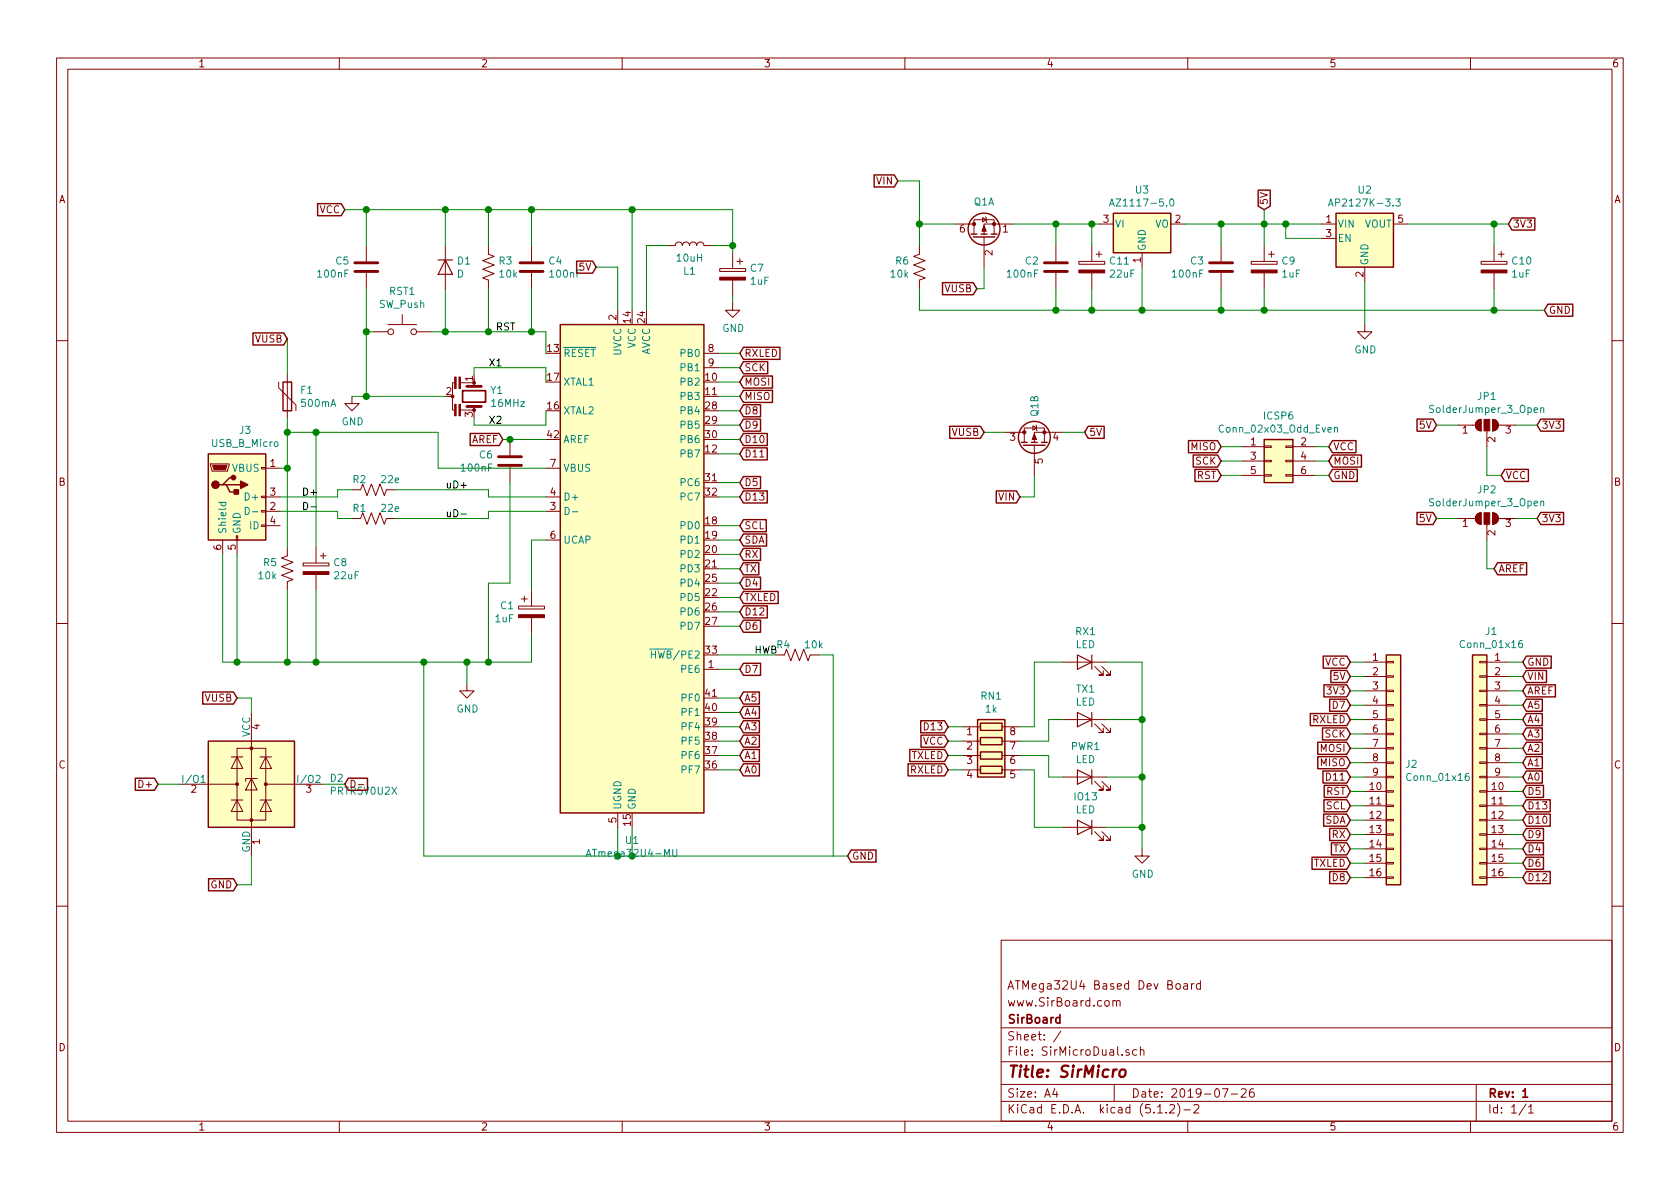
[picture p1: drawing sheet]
EESchema Schematic File Version 4
LIBS:SirMicroDual-cache
EELAYER 29 0
EELAYER END
$Descr A4 11693 8268
encoding utf-8
Sheet 1 1
Title "SirMicro"
Date "2019-07-26"
Rev "1"
Comp "SirBoard"
Comment1 "www.SirBoard.com"
Comment2 "ATMega32U4 Based Dev Board"
Comment3 ""
Comment4 ""
$EndDescr
$Comp
L Connector:USB_B_Micro J3
U 1 1
P 1650 3450
F 0 "J3" H 1707 3917 50  0000 C CNN
F 1 "USB_B_Micro" H 1707 3826 50  0000 C CNN
F 2 "Connector_USB:USB_Micro-B_Molex_47346-0001" H 1800 3400 50  0001 C CNN
F 3 "~" H 1800 3400 50  0001 C CNN
F 4 "C132560" H 1650 3450 50  0001 C CNN "Part"
	1    1650 3450
	1    0    0    -1  
$EndComp
$Comp
L Device:CP C1
U 1 1
P 3700 4250
F 0 "C1" H 3582 4296 50  0000 R CNN
F 1 "1uF" H 3582 4205 50  0000 R CNN
F 2 "Capacitor_SMD:C_0805_2012Metric_Pad1.15x1.40mm_HandSolder" H 3738 4100 50  0001 C CNN
F 3 "~" H 3700 4250 50  0001 C CNN
F 4 "C396719" H 3700 4250 50  0001 C CNN "Part"
	1    3700 4250
	1    0    0    -1  
$EndComp
$Comp
L Device:R_US R3
U 1 1
P 3400 1850
F 0 "R3" H 3468 1896 50  0000 L CNN
F 1 "10k" H 3468 1805 50  0000 L CNN
F 2 "Resistor_SMD:R_0603_1608Metric" V 3440 1840 50  0001 C CNN
F 3 "~" H 3400 1850 50  0001 C CNN
F 4 "C99198" H 3400 1850 50  0001 C CNN "Part"
	1    3400 1850
	1    0    0    -1  
$EndComp
$Comp
L Device:LED RX1
U 1 1
P 7550 4600
F 0 "RX1" H 7543 4816 50  0000 C CNN
F 1 "LED" H 7543 4725 50  0000 C CNN
F 2 "LED_SMD:LED_0805_2012Metric_Castellated" H 7550 4600 50  0001 C CNN
F 3 "~" H 7550 4600 50  0001 C CNN
F 4 "C205442" H 7550 4600 50  0001 C CNN "Part"
	1    7550 4600
	-1   0    0    -1  
$EndComp
$Comp
L Connector_Generic:Conn_01x16 J2
U 1 1
P 9700 5300
F 0 "J2" H 9780 5292 50  0000 L CNN
F 1 "Conn_01x16" H 9780 5201 50  0000 L CNN
F 2 "Connector_PinHeader_2.54mm:PinHeader_1x16_P2.54mm_Vertical" H 9780 5155 50  0001 L CNN
F 3 "~" H 9700 5300 50  0001 C CNN
	1    9700 5300
	1    0    0    -1  
$EndComp
$Comp
L Switch:SW_Push RST1
U 1 1
P 2800 2300
F 0 "RST1" H 2800 2585 50  0000 C CNN
F 1 "SW_Push" H 2800 2494 50  0000 C CNN
F 2 "Button_Switch_SMD:SW_SPST_B3U-1000P-B" H 2800 2500 50  0001 C CNN
F 3 "~" H 2800 2500 50  0001 C CNN
F 4 "C231330" H 2800 2300 50  0001 C CNN "Part"
	1    2800 2300
	1    0    0    -1  
$EndComp
$Comp
L Device:L L1
U 1 1
P 4800 1700
F 0 "L1" V 4619 1700 50  0000 C CNN
F 1 "10uH" V 4710 1700 50  0000 C CNN
F 2 "Inductor_SMD:L_0805_2012Metric_Pad1.15x1.40mm_HandSolder" H 4800 1700 50  0001 C CNN
F 3 "~" H 4800 1700 50  0001 C CNN
F 4 "C99366" V 4800 1700 50  0001 C CNN "Part"
	1    4800 1700
	0    1    -1   0   
$EndComp
$Comp
L Device:R_US R2
U 1 1
P 2600 3400
F 0 "R2" V 2668 3446 50  0000 L CNN
F 1 "22e" V 2668 3355 50  0000 R CNN
F 2 "Resistor_SMD:R_0603_1608Metric" V 2640 3390 50  0001 C CNN
F 3 "~" H 2600 3400 50  0001 C CNN
F 4 "C269708" V 2600 3400 50  0001 C CNN "Part"
	1    2600 3400
	0    -1   -1   0   
$EndComp
$Comp
L Device:R_US R1
U 1 1
P 2600 3600
F 0 "R1" V 2668 3646 50  0000 L CNN
F 1 "22e" V 2668 3555 50  0000 R CNN
F 2 "Resistor_SMD:R_0603_1608Metric" V 2640 3590 50  0001 C CNN
F 3 "~" H 2600 3600 50  0001 C CNN
F 4 "C269708" V 2600 3600 50  0001 C CNN "Part"
	1    2600 3600
	0    -1   -1   0   
$EndComp
Wire Wire Line
	3800 3550 3400 3550
Wire Wire Line
	3400 3550 3400 3600
Wire Wire Line
	3800 3450 3400 3450
Wire Wire Line
	3400 3450 3400 3400
Wire Wire Line
	2950 4600 3250 4600
Connection ~ 3250 4600
$Comp
L power:GND #PWR0102
U 1 1
P 3250 4750
F 0 "#PWR0102" H 3250 4500 50  0001 C CNN
F 1 "GND" H 3255 4577 50  0000 C CNN
F 2 "" H 3250 4750 50  0001 C CNN
F 3 "" H 3250 4750 50  0001 C CNN
	1    3250 4750
	1    0    0    -1  
$EndComp
Wire Wire Line
	3250 4750 3250 4600
Wire Wire Line
	2350 3450 2350 3400
Wire Wire Line
	2350 3400 2450 3400
Wire Wire Line
	1950 3450 2350 3450
Wire Wire Line
	1950 3550 2350 3550
Wire Wire Line
	2350 3550 2350 3600
Wire Wire Line
	2350 3600 2450 3600
Wire Wire Line
	1550 3850 1550 4600
Wire Wire Line
	1550 4600 1650 4600
Connection ~ 2950 4600
Wire Wire Line
	1650 3850 1650 4600
Connection ~ 1650 4600
Wire Wire Line
	3400 1700 3400 1450
Wire Wire Line
	3800 2650 3800 2550
Wire Wire Line
	3800 2950 3800 2850
Wire Wire Line
	3400 2000 3400 2300
$Comp
L power:GND #PWR0104
U 1 1
P 2450 2750
F 0 "#PWR0104" H 2450 2500 50  0001 C CNN
F 1 "GND" H 2455 2577 50  0000 C CNN
F 2 "" H 2450 2750 50  0001 C CNN
F 3 "" H 2450 2750 50  0001 C CNN
	1    2450 2750
	1    0    0    -1  
$EndComp
Wire Wire Line
	2450 2750 2550 2750
Connection ~ 2550 2750
Wire Wire Line
	1650 4600 2000 4600
$Comp
L Device:C C4
U 1 1
P 3700 1850
F 0 "C4" H 3815 1896 50  0000 L CNN
F 1 "100nF" H 3815 1805 50  0000 L CNN
F 2 "Capacitor_SMD:C_0603_1608Metric" H 3738 1700 50  0001 C CNN
F 3 "~" H 3700 1850 50  0001 C CNN
F 4 "C42998" H 3700 1850 50  0001 C CNN "Part"
	1    3700 1850
	1    0    0    -1  
$EndComp
$Comp
L Device:C C5
U 1 1
P 2550 1850
F 0 "C5" H 2665 1896 50  0000 L CNN
F 1 "100nF" H 2665 1805 50  0000 L CNN
F 2 "Capacitor_SMD:C_0603_1608Metric" H 2588 1700 50  0001 C CNN
F 3 "~" H 2550 1850 50  0001 C CNN
F 4 "C42998" H 2550 1850 50  0001 C CNN "Part"
	1    2550 1850
	-1   0    0    -1  
$EndComp
Wire Wire Line
	3700 1450 3700 1700
Wire Wire Line
	2550 1700 2550 1450
Wire Wire Line
	2550 2000 2550 2300
Connection ~ 2550 2300
Wire Wire Line
	3700 2000 3700 2300
Wire Wire Line
	3100 2000 3100 2300
$Comp
L Device:D D1
U 1 1
P 3100 1850
F 0 "D1" V 3054 1771 50  0000 R CNN
F 1 "D" V 3145 1771 50  0000 R CNN
F 2 "Diode_SMD:D_SOD-123F" H 3100 1850 50  0001 C CNN
F 3 "~" H 3100 1850 50  0001 C CNN
F 4 "C123900" V 3100 1850 50  0001 C CNN "Part"
	1    3100 1850
	0    -1   1    0   
$EndComp
Wire Wire Line
	3100 1700 3100 1450
Wire Wire Line
	3800 2450 3800 2300
Wire Wire Line
	3700 3750 3800 3750
Wire Wire Line
	3700 4100 3700 3750
Wire Wire Line
	3700 4400 3700 4600
Wire Wire Line
	3250 4600 3400 4600
Wire Wire Line
	4400 5750 4400 5950
Wire Wire Line
	4400 5950 4300 5950
Wire Wire Line
	4300 5950 4300 5750
Wire Wire Line
	4300 5950 2950 5950
Wire Wire Line
	2950 5950 2950 4600
Connection ~ 4300 5950
$Comp
L Device:C C6
U 1 1
P 3550 3200
F 0 "C6" H 3665 3246 50  0000 L CNN
F 1 "100nF" H 3665 3155 50  0000 L CNN
F 2 "Capacitor_SMD:C_0603_1608Metric" H 3588 3050 50  0001 C CNN
F 3 "~" H 3550 3200 50  0001 C CNN
F 4 "C42998" H 3550 3200 50  0001 C CNN "Part"
	1    3550 3200
	-1   0    0    -1  
$EndComp
Wire Wire Line
	3550 3350 3550 4050
Wire Wire Line
	3550 4050 3400 4050
Wire Wire Line
	3400 4050 3400 4600
Connection ~ 3400 4600
Wire Wire Line
	3400 4600 3700 4600
Wire Wire Line
	4400 2150 4400 1450
Wire Wire Line
	5100 1450 5100 1700
Wire Wire Line
	5100 1700 4950 1700
Connection ~ 4400 1450
Wire Wire Line
	4650 1700 4500 1700
$Comp
L Device:CP C7
U 1 1
P 5100 1900
F 0 "C7" H 4982 1946 50  0000 R CNN
F 1 "1uF" H 4982 1855 50  0000 R CNN
F 2 "Capacitor_SMD:C_0805_2012Metric_Pad1.15x1.40mm_HandSolder" H 5138 1750 50  0001 C CNN
F 3 "~" H 5100 1900 50  0001 C CNN
F 4 "C396719" H 5100 1900 50  0001 C CNN "Part"
	1    5100 1900
	-1   0    0    -1  
$EndComp
Wire Wire Line
	5100 1750 5100 1700
Connection ~ 5100 1700
Wire Wire Line
	9250 3200 9150 3200
$Comp
L power:GND #PWR0101
U 1 1
P 5100 2100
F 0 "#PWR0101" H 5100 1850 50  0001 C CNN
F 1 "GND" H 5105 1927 50  0000 C CNN
F 2 "" H 5100 2100 50  0001 C CNN
F 3 "" H 5100 2100 50  0001 C CNN
	1    5100 2100
	1    0    0    -1  
$EndComp
Wire Wire Line
	4400 1450 5100 1450
$Comp
L Device:LED TX1
U 1 1
P 7550 5000
F 0 "TX1" H 7543 5216 50  0000 C CNN
F 1 "LED" H 7543 5125 50  0000 C CNN
F 2 "LED_SMD:LED_0805_2012Metric_Castellated" H 7550 5000 50  0001 C CNN
F 3 "~" H 7550 5000 50  0001 C CNN
F 4 "C205442" H 7550 5000 50  0001 C CNN "Part"
	1    7550 5000
	-1   0    0    -1  
$EndComp
$Comp
L Device:LED PWR1
U 1 1
P 7550 5400
F 0 "PWR1" H 7543 5616 50  0000 C CNN
F 1 "LED" H 7543 5525 50  0000 C CNN
F 2 "LED_SMD:LED_0805_2012Metric_Castellated" H 7550 5400 50  0001 C CNN
F 3 "~" H 7550 5400 50  0001 C CNN
F 4 "C130114" H 7550 5400 50  0001 C CNN "Part"
	1    7550 5400
	-1   0    0    -1  
$EndComp
$Comp
L Device:LED IO13
U 1 1
P 7550 5750
F 0 "IO13" H 7543 5966 50  0000 C CNN
F 1 "LED" H 7543 5875 50  0000 C CNN
F 2 "LED_SMD:LED_0805_2012Metric_Castellated" H 7550 5750 50  0001 C CNN
F 3 "~" H 7550 5750 50  0001 C CNN
F 4 "C130115" H 7550 5750 50  0001 C CNN "Part"
	1    7550 5750
	-1   0    0    -1  
$EndComp
$Comp
L Device:R_Pack04 RN1
U 1 1
P 6900 5250
F 0 "RN1" V 6483 5250 50  0000 C CNN
F 1 "1k" V 6574 5250 50  0000 C CNN
F 2 "Resistor_SMD:R_Array_Convex_4x0603" V 7175 5250 50  0001 C CNN
F 3 "~" H 6900 5250 50  0001 C CNN
F 4 "C164038" V 6900 5250 50  0001 C CNN "Part"
	1    6900 5250
	0    1    1    0   
$EndComp
Wire Wire Line
	7100 5050 7200 5050
Wire Wire Line
	7200 5050 7200 4600
Wire Wire Line
	7200 4600 7400 4600
Wire Wire Line
	7100 5150 7300 5150
Wire Wire Line
	7300 5150 7300 5000
Wire Wire Line
	7300 5000 7400 5000
Wire Wire Line
	7100 5250 7300 5250
Wire Wire Line
	7300 5250 7300 5400
Wire Wire Line
	7300 5400 7400 5400
Wire Wire Line
	7100 5350 7200 5350
Wire Wire Line
	7200 5350 7200 5750
Wire Wire Line
	7200 5750 7400 5750
Wire Wire Line
	7700 4600 7950 4600
Wire Wire Line
	7700 5400 7950 5400
Connection ~ 7950 5400
Wire Wire Line
	7950 5400 7950 5750
Wire Wire Line
	7700 5000 7950 5000
Connection ~ 7950 5000
Wire Wire Line
	6700 5250 6600 5250
$Comp
L Device:R_US R4
U 1 1
P 5550 4550
F 0 "R4" V 5618 4596 50  0000 L CNN
F 1 "10k" V 5618 4505 50  0000 R CNN
F 2 "Resistor_SMD:R_0603_1608Metric" V 5590 4540 50  0001 C CNN
F 3 "~" H 5550 4550 50  0001 C CNN
F 4 "C99198" V 5550 4550 50  0001 C CNN "Part"
	1    5550 4550
	0    -1   -1   0   
$EndComp
Wire Wire Line
	5000 4550 5400 4550
Wire Wire Line
	4400 5950 5800 5950
Wire Wire Line
	5800 5950 5800 4550
Wire Wire Line
	5800 4550 5700 4550
Connection ~ 4400 5950
$Comp
L Device:Polyfuse F1
U 1 1
P 2000 2750
F 0 "F1" H 2088 2796 50  0000 L CNN
F 1 "500mA" H 2088 2705 50  0000 L CNN
F 2 "Resistor_SMD:R_1206_3216Metric" H 2050 2550 50  0001 L CNN
F 3 "~" H 2000 2750 50  0001 C CNN
F 4 "C89657" H 2000 2750 50  0001 C CNN "Part"
	1    2000 2750
	1    0    0    -1  
$EndComp
Wire Wire Line
	2000 2900 2000 3000
Wire Wire Line
	2000 3250 1950 3250
Wire Wire Line
	2000 2600 2000 2350
$Comp
L Device:CP C8
U 1 1
P 2200 3950
F 0 "C8" H 2082 3996 50  0000 R CNN
F 1 "22uF" H 2082 3905 50  0000 R CNN
F 2 "Capacitor_Tantalum_SMD:CP_EIA-3216-18_Kemet-A_Pad1.58x1.35mm_HandSolder" H 2238 3800 50  0001 C CNN
F 3 "~" H 2200 3950 50  0001 C CNN
F 4 "C122643" H 2200 3950 50  0001 C CNN "Part"
	1    2200 3950
	-1   0    0    -1  
$EndComp
Wire Wire Line
	2200 3000 2000 3000
Connection ~ 2000 3000
Wire Wire Line
	2000 3000 2000 3250
Wire Wire Line
	8950 1650 8950 1550
Connection ~ 8950 1550
$Comp
L Device:CP C10
U 1 1
P 10400 1850
F 0 "C10" H 10282 1896 50  0000 R CNN
F 1 "1uF" H 10282 1805 50  0000 R CNN
F 2 "Capacitor_SMD:C_0805_2012Metric_Pad1.15x1.40mm_HandSolder" H 10438 1700 50  0001 C CNN
F 3 "~" H 10400 1850 50  0001 C CNN
F 4 "C396719" H 10400 1850 50  0001 C CNN "Part"
	1    10400 1850
	-1   0    0    -1  
$EndComp
Wire Wire Line
	10400 1700 10400 1550
$Comp
L Device:CP C9
U 1 1
P 8800 1850
F 0 "C9" H 8682 1896 50  0000 R CNN
F 1 "1uF" H 8682 1805 50  0000 R CNN
F 2 "Capacitor_SMD:C_0805_2012Metric_Pad1.15x1.40mm_HandSolder" H 8838 1700 50  0001 C CNN
F 3 "~" H 8800 1850 50  0001 C CNN
F 4 "C396719" H 8800 1850 50  0001 C CNN "Part"
	1    8800 1850
	-1   0    0    -1  
$EndComp
Wire Wire Line
	8800 1700 8800 1550
Wire Wire Line
	8800 1550 8950 1550
$Comp
L Device:R_US R5
U 1 1
P 2000 3950
F 0 "R5" H 2068 3996 50  0000 L CNN
F 1 "10k" H 2068 3905 50  0000 L CNN
F 2 "Resistor_SMD:R_0603_1608Metric" V 2040 3940 50  0001 C CNN
F 3 "~" H 2000 3950 50  0001 C CNN
F 4 "C99198" H 2000 3950 50  0001 C CNN "Part"
	1    2000 3950
	-1   0    0    -1  
$EndComp
Wire Wire Line
	2000 3800 2000 3250
Connection ~ 2000 3250
Wire Wire Line
	2000 4100 2000 4600
Connection ~ 2000 4600
Wire Wire Line
	2000 4600 2200 4600
Wire Wire Line
	2200 4100 2200 4600
Connection ~ 2200 4600
Wire Wire Line
	2200 4600 2950 4600
Wire Wire Line
	2200 3000 2200 3800
$Comp
L power:GND #PWR0106
U 1 1
P 7950 5900
F 0 "#PWR0106" H 7950 5650 50  0001 C CNN
F 1 "GND" H 7955 5727 50  0000 C CNN
F 2 "" H 7950 5900 50  0001 C CNN
F 3 "" H 7950 5900 50  0001 C CNN
	1    7950 5900
	1    0    0    -1  
$EndComp
Wire Wire Line
	5150 3750 5000 3750
Wire Wire Line
	7950 5000 7950 5400
Text Label 2100 3450 0    50   ~ 0
D+
Text Label 2100 3550 0    50   ~ 0
D-
Text Label 3100 3400 0    50   ~ 0
uD+
Text Label 3100 3600 0    50   ~ 0
uD-
Text Label 3400 2550 0    50   ~ 0
X1
Text Label 3400 2950 0    50   ~ 0
X2
Text Label 5250 4550 0    50   ~ 0
HWB
$Comp
L Connector_Generic:Conn_01x16 J1
U 1 1
P 10300 5300
F 0 "J1" H 10218 6217 50  0000 C CNN
F 1 "Conn_01x16" H 10218 6126 50  0000 C CNN
F 2 "Connector_PinHeader_2.54mm:PinHeader_1x16_P2.54mm_Vertical" H 10218 6125 50  0001 C CNN
F 3 "~" H 10300 5300 50  0001 C CNN
	1    10300 5300
	-1   0    0    -1  
$EndComp
Wire Wire Line
	9500 4600 9400 4600
Wire Wire Line
	5150 3650 5000 3650
Wire Wire Line
	6700 5050 6600 5050
Wire Wire Line
	6600 5350 6700 5350
$Comp
L Device:Resonator Y1
U 1 1
P 3300 2750
F 0 "Y1" V 3255 2861 50  0000 L CNN
F 1 "16MHz" V 3345 2861 50  0000 L CNN
F 2 "Crystal:Resonator_SMD_muRata_CSTxExxV-3Pin_3.0x1.1mm" H 3275 2750 50  0001 C CNN
F 3 "~" H 3275 2750 50  0001 C CNN
F 4 "C32180" V 3300 2750 50  0001 C CNN "Part"
	1    3300 2750
	0    1    1    0   
$EndComp
Wire Wire Line
	3800 2550 3300 2550
Wire Wire Line
	3300 2550 3300 2600
Wire Wire Line
	3800 2950 3300 2950
Wire Wire Line
	3300 2950 3300 2900
Wire Wire Line
	3100 2750 2550 2750
Wire Wire Line
	2550 2300 2550 2750
Text GLabel 2000 2350 0    50   Input ~ 0
VUSB
Text GLabel 10500 1550 2    50   Input ~ 0
3V3
Text GLabel 5150 4850 2    50   Input ~ 0
A5
Text GLabel 5150 4950 2    50   Input ~ 0
A4
Text GLabel 5150 5050 2    50   Input ~ 0
A3
Text GLabel 5150 5150 2    50   Input ~ 0
A2
Text GLabel 5150 5250 2    50   Input ~ 0
A1
Text GLabel 5150 5350 2    50   Input ~ 0
A0
Wire Wire Line
	5000 4850 5150 4850
Wire Wire Line
	5000 4950 5150 4950
Wire Wire Line
	5000 5050 5150 5050
Wire Wire Line
	5000 5150 5150 5150
Wire Wire Line
	5000 5250 5150 5250
Wire Wire Line
	5000 5350 5150 5350
Text GLabel 10600 4900 2    50   Input ~ 0
A5
Text GLabel 10600 5000 2    50   Input ~ 0
A4
Text GLabel 10600 5100 2    50   Input ~ 0
A3
Text GLabel 10600 5200 2    50   Input ~ 0
A2
Text GLabel 10600 5300 2    50   Input ~ 0
A1
Text GLabel 10600 5400 2    50   Input ~ 0
A0
Wire Wire Line
	10600 4900 10500 4900
Wire Wire Line
	10500 5000 10600 5000
Wire Wire Line
	10600 5100 10500 5100
Wire Wire Line
	10500 5200 10600 5200
Wire Wire Line
	10600 5300 10500 5300
Wire Wire Line
	10500 5400 10600 5400
Text Label 3450 2300 0    50   ~ 0
RST
Text GLabel 10600 4800 2    50   Input ~ 0
AREF
Wire Wire Line
	10500 4800 10600 4800
Wire Wire Line
	3550 3050 3800 3050
Wire Wire Line
	7950 4600 7950 5000
Text GLabel 10600 4600 2    50   Input ~ 0
GND
Wire Wire Line
	10600 4600 10500 4600
Text GLabel 10600 4700 2    50   Input ~ 0
VIN
Wire Wire Line
	10600 4700 10500 4700
Text GLabel 9400 4700 0    50   Input ~ 0
5V
Wire Wire Line
	10500 1550 10400 1550
Connection ~ 10400 1550
Text GLabel 9400 4800 0    50   Input ~ 0
3V3
Wire Wire Line
	9400 4800 9500 4800
Text GLabel 9400 4600 0    50   Input ~ 0
VCC
Wire Wire Line
	9500 4700 9400 4700
Text GLabel 10600 5500 2    50   Input ~ 0
D5
Text GLabel 10600 5600 2    50   Input ~ 0
D13
Text GLabel 10600 5700 2    50   Input ~ 0
D10
Text GLabel 10600 5800 2    50   Input ~ 0
D9
Text GLabel 10600 5900 2    50   Input ~ 0
D4
Text GLabel 10600 6000 2    50   Input ~ 0
D6
Text GLabel 10600 6100 2    50   Input ~ 0
D12
Text GLabel 9400 6100 0    50   Input ~ 0
D8
Text GLabel 9400 6000 0    50   Input ~ 0
TXLED
Text GLabel 5150 3350 2    50   Input ~ 0
D5
Text GLabel 5150 3450 2    50   Input ~ 0
D13
Text GLabel 5150 3050 2    50   Input ~ 0
D10
Text GLabel 5150 2950 2    50   Input ~ 0
D9
Text GLabel 5150 2850 2    50   Input ~ 0
D8
Text GLabel 5150 4350 2    50   Input ~ 0
D6
Text GLabel 5150 4250 2    50   Input ~ 0
D12
Wire Wire Line
	10600 5500 10500 5500
Wire Wire Line
	10500 5600 10600 5600
Wire Wire Line
	10600 5700 10500 5700
Wire Wire Line
	10500 5800 10600 5800
Wire Wire Line
	10600 5900 10500 5900
Wire Wire Line
	10500 6000 10600 6000
Wire Wire Line
	10500 6100 10600 6100
Wire Wire Line
	5150 2850 5000 2850
Wire Wire Line
	5000 2950 5150 2950
Wire Wire Line
	5150 3050 5000 3050
Wire Wire Line
	5000 3350 5150 3350
Wire Wire Line
	5150 3450 5000 3450
Wire Wire Line
	5150 4250 5000 4250
Wire Wire Line
	5000 4350 5150 4350
Text GLabel 5150 4050 2    50   Input ~ 0
D4
Text GLabel 5150 4150 2    50   Input ~ 0
TXLED
Wire Wire Line
	5150 4050 5000 4050
Wire Wire Line
	5150 4150 5000 4150
Wire Wire Line
	6600 5150 6700 5150
Wire Wire Line
	9400 6100 9500 6100
Wire Wire Line
	9500 6000 9400 6000
Text GLabel 9400 5900 0    50   Input ~ 0
TX
Wire Wire Line
	9400 5900 9500 5900
Text GLabel 5150 3950 2    50   Input ~ 0
TX
Wire Wire Line
	5150 3950 5000 3950
Text GLabel 5150 3850 2    50   Input ~ 0
RX
Wire Wire Line
	5150 3850 5000 3850
Text GLabel 9400 5800 0    50   Input ~ 0
RX
Wire Wire Line
	9500 5800 9400 5800
Text GLabel 9400 5700 0    50   Input ~ 0
SDA
Wire Wire Line
	9400 5700 9500 5700
Wire Wire Line
	9500 5600 9400 5600
Text GLabel 9400 5600 0    50   Input ~ 0
SCL
Text GLabel 5150 3750 2    50   Input ~ 0
SDA
Text GLabel 5150 3650 2    50   Input ~ 0
SCL
Text GLabel 5150 2750 2    50   Input ~ 0
MISO
Text GLabel 5150 2650 2    50   Input ~ 0
MOSI
Text GLabel 5150 2550 2    50   Input ~ 0
SCK
Wire Wire Line
	5000 2550 5150 2550
Wire Wire Line
	5150 2650 5000 2650
Wire Wire Line
	5000 2750 5150 2750
Text GLabel 9250 3200 2    50   Input ~ 0
MOSI
Text GLabel 5150 3150 2    50   Input ~ 0
D11
Wire Wire Line
	5150 3150 5000 3150
Text GLabel 6600 5250 0    50   Input ~ 0
TXLED
Text GLabel 6600 5350 0    50   Input ~ 0
RXLED
Text GLabel 5150 2450 2    50   Input ~ 0
RXLED
Wire Wire Line
	5150 2450 5000 2450
Wire Wire Line
	9500 5400 9400 5400
Wire Wire Line
	9400 5300 9500 5300
Wire Wire Line
	9500 5200 9400 5200
Wire Wire Line
	9400 5100 9500 5100
Wire Wire Line
	9400 5000 9500 5000
Wire Wire Line
	9400 4900 9500 4900
Text GLabel 9400 4900 0    50   Input ~ 0
D7
Text GLabel 9400 5000 0    50   Input ~ 0
RXLED
Text GLabel 9400 5400 0    50   Input ~ 0
D11
Text GLabel 9400 5100 0    50   Input ~ 0
SCK
Text GLabel 9400 5200 0    50   Input ~ 0
MOSI
Text GLabel 9400 5300 0    50   Input ~ 0
MISO
Text GLabel 9400 5500 0    50   Input ~ 0
RST
Wire Wire Line
	9500 5500 9400 5500
Text GLabel 9250 3100 2    50   Input ~ 0
VCC
Text GLabel 9250 3300 2    50   Input ~ 0
GND
Wire Wire Line
	9250 3100 9150 3100
Wire Wire Line
	9150 3300 9250 3300
Wire Wire Line
	5100 2050 5100 2100
Text GLabel 5150 4650 2    50   Input ~ 0
D7
Wire Wire Line
	5150 4650 5000 4650
Text GLabel 6600 5050 0    50   Input ~ 0
D13
Text GLabel 6600 5150 0    50   Input ~ 0
VCC
Wire Wire Line
	7700 5750 7950 5750
Connection ~ 7950 5750
Wire Wire Line
	7950 5750 7950 5900
Text GLabel 8800 1450 1    50   Input ~ 0
5V
Wire Wire Line
	8800 1450 8800 1550
Connection ~ 8800 1550
Text GLabel 3500 3050 0    50   Input ~ 0
AREF
Wire Wire Line
	3500 3050 3550 3050
Connection ~ 3550 3050
Text GLabel 2400 1450 0    50   Input ~ 0
VCC
Text GLabel 10000 2950 0    50   Input ~ 0
5V
Text GLabel 10700 2950 2    50   Input ~ 0
3V3
Text GLabel 10400 3950 2    50   Input ~ 0
AREF
Text GLabel 10450 3300 2    50   Input ~ 0
VCC
Text GLabel 10000 3600 0    50   Input ~ 0
5V
Text GLabel 10700 3600 2    50   Input ~ 0
3V3
Wire Wire Line
	10400 3950 10350 3950
Wire Wire Line
	10350 3950 10350 3750
Wire Wire Line
	10550 3600 10700 3600
Wire Wire Line
	10150 3600 10000 3600
Wire Wire Line
	10700 2950 10550 2950
Wire Wire Line
	10450 3300 10350 3300
Wire Wire Line
	10350 3300 10350 3100
Wire Wire Line
	10150 2950 10000 2950
Wire Wire Line
	4500 2150 4500 1700
Wire Wire Line
	2200 3000 3050 3000
Wire Wire Line
	3050 3000 3050 3250
Wire Wire Line
	3050 3250 3800 3250
Connection ~ 2200 3000
Text GLabel 4150 1850 0    50   Input ~ 0
5V
Wire Wire Line
	4150 1850 4300 1850
Wire Wire Line
	4300 1850 4300 2150
Wire Wire Line
	9200 1650 8950 1650
Wire Wire Line
	8950 1550 9200 1550
Wire Wire Line
	8800 2150 10400 2150
Wire Wire Line
	10400 2000 10400 2150
Wire Wire Line
	8800 2000 8800 2150
Wire Wire Line
	8250 1550 8500 1550
Wire Wire Line
	7950 1850 7950 2150
Wire Wire Line
	7950 2150 8500 2150
Wire Wire Line
	2550 1450 3100 1450
Wire Wire Line
	2550 2300 2600 2300
Connection ~ 3100 1450
Connection ~ 3100 2300
Wire Wire Line
	3100 2300 3000 2300
Wire Wire Line
	3100 2300 3400 2300
Wire Wire Line
	3100 1450 3400 1450
Connection ~ 3400 1450
Connection ~ 3400 2300
Wire Wire Line
	3400 2300 3700 2300
Wire Wire Line
	3400 1450 3700 1450
Connection ~ 3700 1450
Connection ~ 3700 2300
Wire Wire Line
	3700 2300 3800 2300
Wire Wire Line
	3700 1450 4400 1450
$Comp
L Device:C C3
U 1 1
P 8500 1850
F 0 "C3" H 8615 1896 50  0000 L CNN
F 1 "100nF" H 8615 1805 50  0000 L CNN
F 2 "Capacitor_SMD:C_0603_1608Metric" H 8538 1700 50  0001 C CNN
F 3 "~" H 8500 1850 50  0001 C CNN
F 4 "C42998" H 8500 1850 50  0001 C CNN "Part"
	1    8500 1850
	-1   0    0    -1  
$EndComp
Wire Wire Line
	8500 1700 8500 1550
Wire Wire Line
	8500 2000 8500 2150
Connection ~ 8800 2150
$Comp
L Device:Q_DUAL_PMOS_S1G1D2S2G2D1 Q1
U 1 1
P 6850 1650
F 0 "Q1" V 7101 1650 50  0000 C CNN
F 1 "DMP2004DWK-7" H 7056 1605 50  0001 L CNN
F 2 "Package_TO_SOT_SMD:SOT-363_SC-70-6" H 6900 1650 50  0001 C CNN
F 3 "~" H 6900 1650 50  0001 C CNN
F 4 "C332299" V 6850 1650 50  0001 C CNN "Part"
	1    6850 1650
	0    -1   -1   0   
$EndComp
Wire Wire Line
	7050 1550 7350 1550
Text GLabel 6800 2000 0    50   Input ~ 0
VUSB
Wire Wire Line
	6800 2000 6850 2000
Wire Wire Line
	6850 2000 6850 1850
Text GLabel 6250 1250 0    50   Input ~ 0
VIN
Wire Wire Line
	6250 1250 6400 1250
Wire Wire Line
	6400 1250 6400 1550
Wire Wire Line
	6400 1550 6650 1550
$Comp
L Device:C C2
U 1 1
P 7350 1850
F 0 "C2" H 7465 1896 50  0000 L CNN
F 1 "100nF" H 7465 1805 50  0000 L CNN
F 2 "Capacitor_SMD:C_0603_1608Metric" H 7388 1700 50  0001 C CNN
F 3 "~" H 7350 1850 50  0001 C CNN
F 4 "C42998" H 7350 1850 50  0001 C CNN "Part"
	1    7350 1850
	-1   0    0    -1  
$EndComp
Wire Wire Line
	7350 2000 7350 2150
Wire Wire Line
	7350 2150 7600 2150
$Comp
L Device:R_US R6
U 1 1
P 6400 1850
F 0 "R6" H 6468 1896 50  0000 L CNN
F 1 "10k" H 6468 1805 50  0000 L CNN
F 2 "Resistor_SMD:R_0603_1608Metric" V 6440 1840 50  0001 C CNN
F 3 "~" H 6400 1850 50  0001 C CNN
F 4 "C99198" H 6400 1850 50  0001 C CNN "Part"
	1    6400 1850
	-1   0    0    -1  
$EndComp
Wire Wire Line
	6400 1550 6400 1700
Connection ~ 6400 1550
Wire Wire Line
	6400 2000 6400 2150
Wire Wire Line
	6400 2150 7350 2150
Connection ~ 7350 2150
$Comp
L MCU_Microchip_ATmega:ATmega32U4-MU U1
U 1 1
P 4400 3950
F 0 "U1" H 4400 2062 50  0000 C CNN
F 1 "ATmega32U4-MU" H 4400 1972 50  0000 C CNN
F 2 "Package_DFN_QFN:QFN-44-1EP_7x7mm_P0.5mm_EP5.2x5.2mm" H 4400 3950 50  0001 C CIN
F 3 "http://ww1.microchip.com/downloads/en/DeviceDoc/Atmel-7766-8-bit-AVR-ATmega16U4-32U4_Datasheet.pdf" H 4400 3950 50  0001 C CNN
	1    4400 3950
	1    0    0    -1  
$EndComp
$Comp
L Power_Protection:PRTR5V0U2X D2
U 1 1
P 1750 5450
F 0 "D2" H 2293 5495 50  0000 L CNN
F 1 "PRTR5V0U2X" H 2293 5405 50  0000 L CNN
F 2 "Package_TO_SOT_SMD:SOT-143" H 1810 5450 50  0001 C CNN
F 3 "https://assets.nexperia.com/documents/data-sheet/PRTR5V0U2X.pdf" H 1810 5450 50  0001 C CNN
F 4 "C12333" H 1750 5450 50  0001 C CNN "Part"
	1    1750 5450
	1    0    0    -1  
$EndComp
Text GLabel 1100 5450 0    50   Input ~ 0
D+
Text GLabel 2400 5450 2    50   Input ~ 0
D-
Text GLabel 1650 4850 0    50   Input ~ 0
VUSB
Text GLabel 1650 6150 0    50   Input ~ 0
GND
Wire Wire Line
	2250 5450 2400 5450
Wire Wire Line
	1750 4950 1750 4850
Wire Wire Line
	1750 4850 1650 4850
Wire Wire Line
	1100 5450 1250 5450
Wire Wire Line
	1650 6150 1750 6150
Wire Wire Line
	1750 6150 1750 5950
Wire Wire Line
	2750 3600 3400 3600
Wire Wire Line
	2750 3400 3400 3400
Wire Wire Line
	9500 2250 9500 1950
$Comp
L power:GND #PWR0103
U 1 1
P 9500 2250
F 0 "#PWR0103" H 9500 2000 50  0001 C CNN
F 1 "GND" H 9505 2077 50  0000 C CNN
F 2 "" H 9500 2250 50  0001 C CNN
F 3 "" H 9500 2250 50  0001 C CNN
	1    9500 2250
	1    0    0    -1  
$EndComp
Wire Wire Line
	8500 3300 8650 3300
Text GLabel 8500 3300 0    50   Input ~ 0
RST
Text GLabel 8500 3100 0    50   Input ~ 0
MISO
Text GLabel 8500 3200 0    50   Input ~ 0
SCK
Wire Wire Line
	8500 3200 8650 3200
Wire Wire Line
	8500 3100 8650 3100
$Comp
L Connector_Generic:Conn_02x03_Odd_Even ICSP6
U 1 1
P 8850 3200
F 0 "ICSP6" H 8900 3517 50  0000 C CNN
F 1 "Conn_02x03_Odd_Even" H 8900 3426 50  0000 C CNN
F 2 "Connector_PinHeader_2.54mm:PinHeader_2x03_P2.54mm_Vertical" H 8850 3200 50  0001 C CNN
F 3 "~" H 8850 3200 50  0001 C CNN
	1    8850 3200
	1    0    0    -1  
$EndComp
Text GLabel 5900 5950 2    50   Input ~ 0
GND
Wire Wire Line
	5900 5950 5800 5950
Text GLabel 10750 2150 2    50   Input ~ 0
GND
Wire Wire Line
	7350 1700 7350 1550
Connection ~ 7350 1550
Text GLabel 7550 3000 2    50   Input ~ 0
5V
Wire Wire Line
	7200 3450 7200 3300
Wire Wire Line
	7100 3450 7200 3450
Wire Wire Line
	6850 3000 7000 3000
Wire Wire Line
	7400 3000 7550 3000
Text GLabel 7100 3450 0    50   Input ~ 0
VIN
Text GLabel 6850 3000 0    50   Input ~ 0
VUSB
$Comp
L Device:Q_DUAL_PMOS_S1G1D2S2G2D1 Q1
U 2 1
P 7200 3100
F 0 "Q1" H 7405 3100 50  0000 L CNN
F 1 "DMP2004DWK-7" H 7406 3055 50  0001 L CNN
F 2 "Package_TO_SOT_SMD:SOT-363_SC-70-6" H 7250 3100 50  0001 C CNN
F 3 "~" H 7250 3100 50  0001 C CNN
F 4 "C332299" H 7200 3100 50  0001 C CNN "Part"
	2    7200 3100
	0    -1   -1   0   
$EndComp
$Comp
L Device:CP C11
U 1 1
P 7600 1850
F 0 "C11" H 7482 1896 50  0000 R CNN
F 1 "22uF" H 7482 1805 50  0000 R CNN
F 2 "Capacitor_Tantalum_SMD:CP_EIA-3528-12_Kemet-T" H 7638 1700 50  0001 C CNN
F 3 "~" H 7600 1850 50  0001 C CNN
F 4 "C7199" H 7600 1850 50  0001 C CNN "Part"
	1    7600 1850
	-1   0    0    -1  
$EndComp
Wire Wire Line
	7600 2150 7600 2000
Wire Wire Line
	7600 1700 7600 1550
Wire Wire Line
	7350 1550 7600 1550
Connection ~ 7600 1550
Wire Wire Line
	7600 1550 7650 1550
Wire Wire Line
	7600 2150 7950 2150
Connection ~ 7600 2150
Connection ~ 7950 2150
Wire Wire Line
	8500 2150 8800 2150
Wire Wire Line
	8500 1550 8800 1550
Connection ~ 10400 2150
Connection ~ 8500 1550
Connection ~ 8500 2150
Wire Wire Line
	2400 1450 2550 1450
Connection ~ 2550 1450
$Comp
L Jumper:SolderJumper_3_Open JP1
U 1 1
P 10350 2950
F 0 "JP1" H 10350 3153 50  0000 C CNN
F 1 "SolderJumper_3_Open" H 10350 3063 50  0000 C CNN
F 2 "Jumper:SolderJumper-3_P1.3mm_Open_RoundedPad1.0x1.5mm" H 10350 2950 50  0001 C CNN
F 3 "~" H 10350 2950 50  0001 C CNN
	1    10350 2950
	1    0    0    -1  
$EndComp
$Comp
L Jumper:SolderJumper_3_Open JP2
U 1 1
P 10350 3600
F 0 "JP2" H 10350 3803 50  0000 C CNN
F 1 "SolderJumper_3_Open" H 10350 3713 50  0000 C CNN
F 2 "Jumper:SolderJumper-3_P1.3mm_Open_RoundedPad1.0x1.5mm" H 10350 3600 50  0001 C CNN
F 3 "~" H 10350 3600 50  0001 C CNN
	1    10350 3600
	1    0    0    -1  
$EndComp
$Comp
L Regulator_Linear:AZ1117-5.0 U3
U 1 1
P 7950 1550
F 0 "U3" H 7950 1790 50  0000 C CNN
F 1 "AZ1117-5.0" H 7950 1700 50  0000 C CNN
F 2 "Package_TO_SOT_SMD:SOT-223-3_TabPin2" H 7950 1800 50  0001 C CIN
F 3 "https://www.diodes.com/assets/Datasheets/AZ1117.pdf" H 7950 1550 50  0001 C CNN
F 4 "C99342" H 7950 1550 50  0001 C CNN "Part"
	1    7950 1550
	1    0    0    -1  
$EndComp
$Comp
L Regulator_Linear:AP2127K-3.3 U2
U 1 1
P 9500 1650
F 0 "U2" H 9500 1990 50  0000 C CNN
F 1 "AP2127K-3.3" H 9500 1900 50  0000 C CNN
F 2 "Package_TO_SOT_SMD:SOT-23-5" H 9500 1975 50  0001 C CNN
F 3 "https://www.diodes.com/assets/Datasheets/AP2127.pdf" H 9500 1750 50  0001 C CNN
F 4 "C156285" H 9500 1650 50  0001 C CNN "Part"
	1    9500 1650
	1    0    0    -1  
$EndComp
Wire Wire Line
	10400 2150 10750 2150
Wire Wire Line
	9800 1550 10400 1550
$EndSCHEMATC
